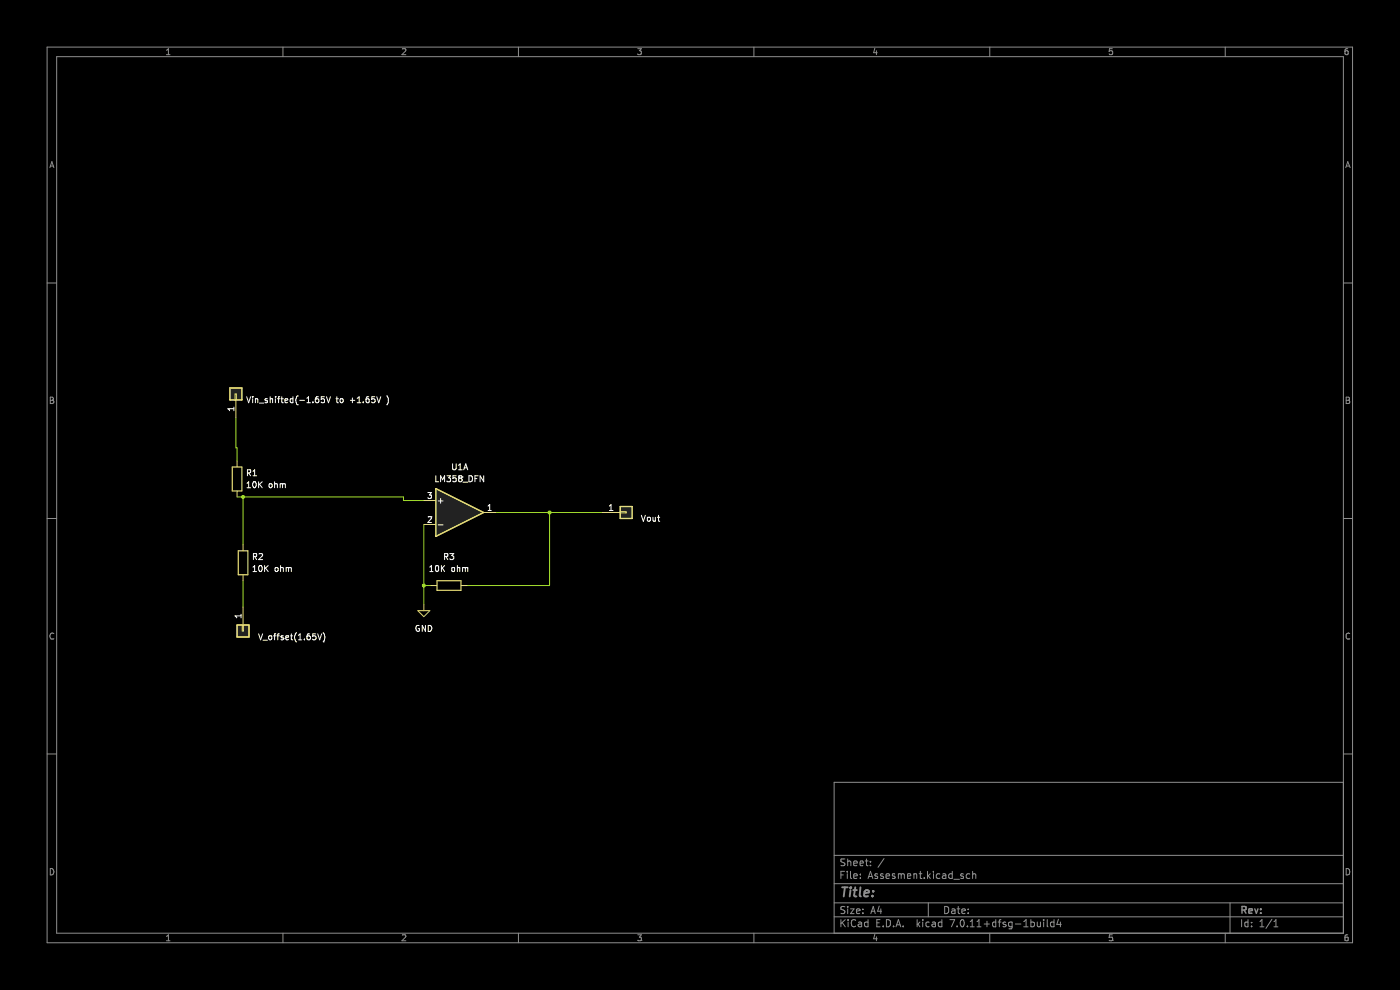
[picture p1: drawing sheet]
(kicad_sch (version 20230121) (generator eeschema)

 (paper "A4")

 (lib_symbols
  (symbol "Amplifier_Operational:LM358_DFN" (pin_names (offset 0.127)) (in_bom yes) (on_board yes)
   (property "Reference" "U" (at 0 5.08 0) (effects (font (size 1.27 1.27)) (justify left)))
   (property "Value" "LM358_DFN" (at 0 -5.08 0) (effects (font (size 1.27 1.27)) (justify left)))
   (property "Footprint" "Package_DFN_QFN:DFN-8-1EP_2x2mm_P0.5mm_EP1.05x1.75mm" (at 0 0 0) (effects (font (size 1.27 1.27)) hide))
   (property "Datasheet" "www.st.com/resource/en/datasheet/lm358.pdf" (at 0 0 0) (effects (font (size 1.27 1.27)) hide))
   (property "ki_locked" "" (at 0 0 0) (effects (font (size 1.27 1.27))))
   (symbol "LM358_DFN_1_1"
    (polyline (pts (xy -5.08 5.08) (xy 5.08 0) (xy -5.08 -5.08) (xy -5.08 5.08)) (stroke (width 0.254) (type default)) (fill (type background)))
    (pin output line (at 7.62 0 180) (length 2.54) (name "~" (effects (font (size 1.27 1.27)))) (number "1" (effects (font (size 1.27 1.27)))))
    (pin input line (at -7.62 -2.54 0) (length 2.54) (name "-" (effects (font (size 1.27 1.27)))) (number "2" (effects (font (size 1.27 1.27)))))
    (pin input line (at -7.62 2.54 0) (length 2.54) (name "+" (effects (font (size 1.27 1.27)))) (number "3" (effects (font (size 1.27 1.27))))))
   (symbol "LM358_DFN_2_1"
    (polyline (pts (xy -5.08 5.08) (xy 5.08 0) (xy -5.08 -5.08) (xy -5.08 5.08)) (stroke (width 0.254) (type default)) (fill (type background)))
    (pin input line (at -7.62 2.54 0) (length 2.54) (name "+" (effects (font (size 1.27 1.27)))) (number "5" (effects (font (size 1.27 1.27)))))
    (pin input line (at -7.62 -2.54 0) (length 2.54) (name "-" (effects (font (size 1.27 1.27)))) (number "6" (effects (font (size 1.27 1.27)))))
    (pin output line (at 7.62 0 180) (length 2.54) (name "~" (effects (font (size 1.27 1.27)))) (number "7" (effects (font (size 1.27 1.27))))))
   (symbol "LM358_DFN_3_1"
    (pin power_in line (at -2.54 -7.62 90) (length 3.81) (name "V-" (effects (font (size 1.27 1.27)))) (number "4" (effects (font (size 1.27 1.27)))))
    (pin power_in line (at -2.54 7.62 270) (length 3.81) (name "V+" (effects (font (size 1.27 1.27)))) (number "8" (effects (font (size 1.27 1.27)))))
    (pin power_in line (at 0 -7.62 90) (length 5.08) (name "PAD" (effects (font (size 1.27 1.27)))) (number "9" (effects (font (size 1.27 1.27)))))))
  (symbol "Connector_Generic:Conn_01x01" (pin_names (offset 1.016) hide) (in_bom yes) (on_board yes)
   (property "Reference" "J" (at 0 2.54 0) (effects (font (size 1.27 1.27))))
   (property "Value" "Conn_01x01" (at 0 -2.54 0) (effects (font (size 1.27 1.27))))
   (property "Footprint" "" (at 0 0 0) (effects (font (size 1.27 1.27)) hide))
   (property "Datasheet" "~" (at 0 0 0) (effects (font (size 1.27 1.27)) hide))
   (symbol "Conn_01x01_1_1"
    (rectangle (start -1.27 0.127) (end 0 -0.127) (stroke (width 0.1524) (type default)) (fill (type none)))
    (rectangle (start -1.27 1.27) (end 1.27 -1.27) (stroke (width 0.254) (type default)) (fill (type background)))
    (pin passive line (at -5.08 0 0) (length 3.81) (name "Pin_1" (effects (font (size 1.27 1.27)))) (number "1" (effects (font (size 1.27 1.27)))))))
  (symbol "Device:R" (pin_numbers hide) (pin_names (offset 0)) (in_bom yes) (on_board yes)
   (property "Reference" "R" (at 2.032 0 90) (effects (font (size 1.27 1.27))))
   (property "Value" "R" (at 0 0 90) (effects (font (size 1.27 1.27))))
   (property "Footprint" "" (at -1.778 0 90) (effects (font (size 1.27 1.27)) hide))
   (property "Datasheet" "~" (at 0 0 0) (effects (font (size 1.27 1.27)) hide))
   (symbol "R_0_1"
    (rectangle (start -1.016 -2.54) (end 1.016 2.54) (stroke (width 0.254) (type default)) (fill (type none))))
   (symbol "R_1_1"
    (pin passive line (at 0 3.81 270) (length 1.27) (name "~" (effects (font (size 1.27 1.27)))) (number "1" (effects (font (size 1.27 1.27)))))
    (pin passive line (at 0 -3.81 90) (length 1.27) (name "~" (effects (font (size 1.27 1.27)))) (number "2" (effects (font (size 1.27 1.27)))))))
  (symbol "PCM_4ms_Power-symbol:GND" (power) (pin_names (offset 0)) (in_bom yes) (on_board yes)
   (property "Reference" "#PWR" (at 0 -6.35 0) (effects (font (size 1.27 1.27)) hide))
   (property "Value" "GND" (at 0 -3.81 0) (effects (font (size 1.27 1.27))))
   (property "Footprint" "" (at 0 0 0) (effects (font (size 1.27 1.27)) hide))
   (property "Datasheet" "" (at 0 0 0) (effects (font (size 1.27 1.27)) hide))
   (symbol "GND_0_1"
    (polyline (pts (xy 0 0) (xy 0 -1.27) (xy 1.27 -1.27) (xy 0 -2.54) (xy -1.27 -1.27) (xy 0 -1.27)) (stroke (width 0) (type default)) (fill (type none))))
   (symbol "GND_1_1"
    (pin power_in line (at 0 0 270) (length 0) hide (name "GND" (effects (font (size 1.27 1.27)))) (number "1" (effects (font (size 1.27 1.27))))))))

 (junction (at 51.562 105.41) (diameter 0) (color 0 0 0 0))
 (junction (at 89.916 124.206) (diameter 0) (color 0 0 0 0))
 (junction (at 116.586 108.712) (diameter 0) (color 0 0 0 0))

 (wire (pts (xy 50.292 105.41) (xy 51.562 105.41)) (stroke (width 0) (type default)))
 (wire (pts (xy 85.598 105.41) (xy 85.598 106.172)) (stroke (width 0) (type default)))
 (wire (pts (xy 89.916 111.252) (xy 89.916 124.206)) (stroke (width 0) (type default)))
 (wire (pts (xy 51.562 123.19) (xy 51.562 128.778)) (stroke (width 0) (type default)))
 (wire (pts (xy 89.916 124.206) (xy 91.44 124.206)) (stroke (width 0) (type default)))
 (wire (pts (xy 85.598 106.172) (xy 89.916 106.172)) (stroke (width 0) (type default)))
 (wire (pts (xy 116.586 108.712) (xy 127.762 108.712)) (stroke (width 0) (type default)))
 (wire (pts (xy 50.038 88.646) (xy 50.038 94.996)) (stroke (width 0) (type default)))
 (wire (pts (xy 99.06 124.206) (xy 116.586 124.206)) (stroke (width 0) (type default)))
 (wire (pts (xy 51.562 105.41) (xy 51.562 115.57)) (stroke (width 0) (type default)))
 (wire (pts (xy 89.916 124.206) (xy 89.916 128.27)) (stroke (width 0) (type default)))
 (wire (pts (xy 51.562 105.41) (xy 85.598 105.41)) (stroke (width 0) (type default)))
 (wire (pts (xy 50.038 94.996) (xy 50.292 94.996)) (stroke (width 0) (type default)))
 (wire (pts (xy 50.292 94.996) (xy 50.292 97.79)) (stroke (width 0) (type default)))
 (wire (pts (xy 105.156 108.712) (xy 116.586 108.712)) (stroke (width 0) (type default)))
 (wire (pts (xy 116.586 124.206) (xy 116.586 108.712)) (stroke (width 0) (type default)))

 (symbol (lib_id "Connector_Generic:Conn_01x01") (at 51.562 133.858 270) (unit 1) (in_bom yes) (on_board yes) (dnp no) (fields_autoplaced)
  (property "Reference" "J3" (at 54.61 132.588 90) (effects (font (size 1.27 1.27)) (justify left) hide))
  (property "Value" "V_offset(1.65V)" (at 54.61 135.128 90) (effects (font (size 1.27 1.27)) (justify left)))
  (property "Footprint" "" (at 51.562 133.858 0) (effects (font (size 1.27 1.27)) hide))
  (property "Datasheet" "~" (at 51.562 133.858 0) (effects (font (size 1.27 1.27)) hide)) (pin "1"))

 (symbol (lib_id "Device:R") (at 51.562 119.38 0) (unit 1) (in_bom yes) (on_board yes) (dnp no) (fields_autoplaced)
  (property "Reference" "R2" (at 53.34 118.11 0) (effects (font (size 1.27 1.27)) (justify left)))
  (property "Value" "10K ohm" (at 53.34 120.65 0) (effects (font (size 1.27 1.27)) (justify left)))
  (property "Footprint" "" (at 49.784 119.38 90) (effects (font (size 1.27 1.27)) hide))
  (property "Datasheet" "~" (at 51.562 119.38 0) (effects (font (size 1.27 1.27)) hide)) (pin "2") (pin "1"))

 (symbol (lib_id "Amplifier_Operational:LM358_DFN") (at 97.536 108.712 0) (unit 1) (in_bom yes) (on_board yes) (dnp no) (fields_autoplaced)
  (property "Reference" "U1" (at 97.536 99.06 0) (effects (font (size 1.27 1.27))))
  (property "Value" "LM358_DFN" (at 97.536 101.6 0) (effects (font (size 1.27 1.27))))
  (property "Footprint" "Package_DFN_QFN:DFN-8-1EP_2x2mm_P0.5mm_EP1.05x1.75mm" (at 97.536 108.712 0) (effects (font (size 1.27 1.27)) hide))
  (property "Datasheet" "www.st.com/resource/en/datasheet/lm358.pdf" (at 97.536 108.712 0) (effects (font (size 1.27 1.27)) hide)) (pin "8") (pin "6") (pin "2") (pin "3") (pin "5") (pin "4") (pin "7") (pin "1") (pin "9"))

 (symbol (lib_id "Device:R") (at 95.25 124.206 90) (unit 1) (in_bom yes) (on_board yes) (dnp no) (fields_autoplaced)
  (property "Reference" "R3" (at 95.25 118.11 90) (effects (font (size 1.27 1.27))))
  (property "Value" "10K ohm" (at 95.25 120.65 90) (effects (font (size 1.27 1.27))))
  (property "Footprint" "" (at 95.25 125.984 90) (effects (font (size 1.27 1.27)) hide))
  (property "Datasheet" "~" (at 95.25 124.206 0) (effects (font (size 1.27 1.27)) hide)) (pin "2") (pin "1"))

 (symbol (lib_id "Device:R") (at 50.292 101.6 0) (unit 1) (in_bom yes) (on_board yes) (dnp no) (fields_autoplaced)
  (property "Reference" "R1" (at 52.07 100.33 0) (effects (font (size 1.27 1.27)) (justify left)))
  (property "Value" "10K ohm" (at 52.07 102.87 0) (effects (font (size 1.27 1.27)) (justify left)))
  (property "Footprint" "PCM_4ms_Resistor:R_0805_2012Metric" (at 48.514 101.6 90) (effects (font (size 1.27 1.27)) hide))
  (property "Datasheet" "~" (at 50.292 101.6 0) (effects (font (size 1.27 1.27)) hide)) (pin "1") (pin "2"))

 (symbol (lib_id "Connector_Generic:Conn_01x01") (at 132.842 108.712 0) (unit 1) (in_bom yes) (on_board yes) (dnp no) (fields_autoplaced)
  (property "Reference" "J2" (at 135.89 107.442 0) (effects (font (size 1.27 1.27)) (justify left) hide))
  (property "Value" "Vout" (at 135.89 109.982 0) (effects (font (size 1.27 1.27)) (justify left)))
  (property "Footprint" "" (at 132.842 108.712 0) (effects (font (size 1.27 1.27)) hide))
  (property "Datasheet" "~" (at 132.842 108.712 0) (effects (font (size 1.27 1.27)) hide)) (pin "1"))

 (symbol (lib_id "PCM_4ms_Power-symbol:GND") (at 89.916 128.27 0) (unit 1) (in_bom yes) (on_board yes) (dnp no) (fields_autoplaced)
  (property "Reference" "#PWR02" (at 89.916 134.62 0) (effects (font (size 1.27 1.27)) hide))
  (property "Value" "GND" (at 89.916 133.35 0) (effects (font (size 1.27 1.27))))
  (property "Footprint" "" (at 89.916 128.27 0) (effects (font (size 1.27 1.27)) hide))
  (property "Datasheet" "" (at 89.916 128.27 0) (effects (font (size 1.27 1.27)) hide)) (pin "1"))

 (symbol (lib_id "Connector_Generic:Conn_01x01") (at 50.038 83.566 90) (unit 1) (in_bom yes) (on_board yes) (dnp no) (fields_autoplaced)
  (property "Reference" "J1" (at 52.07 82.296 90) (effects (font (size 1.27 1.27)) (justify right) hide))
  (property "Value" "Vin_shifted(-1.65V to +1.65V )" (at 52.07 84.836 90) (effects (font (size 1.27 1.27)) (justify right)))
  (property "Footprint" "" (at 50.038 83.566 0) (effects (font (size 1.27 1.27)) hide))
  (property "Datasheet" "~" (at 50.038 83.566 0) (effects (font (size 1.27 1.27)) hide)) (pin "1"))

 (sheet_instances (path "" (page "1"))))
